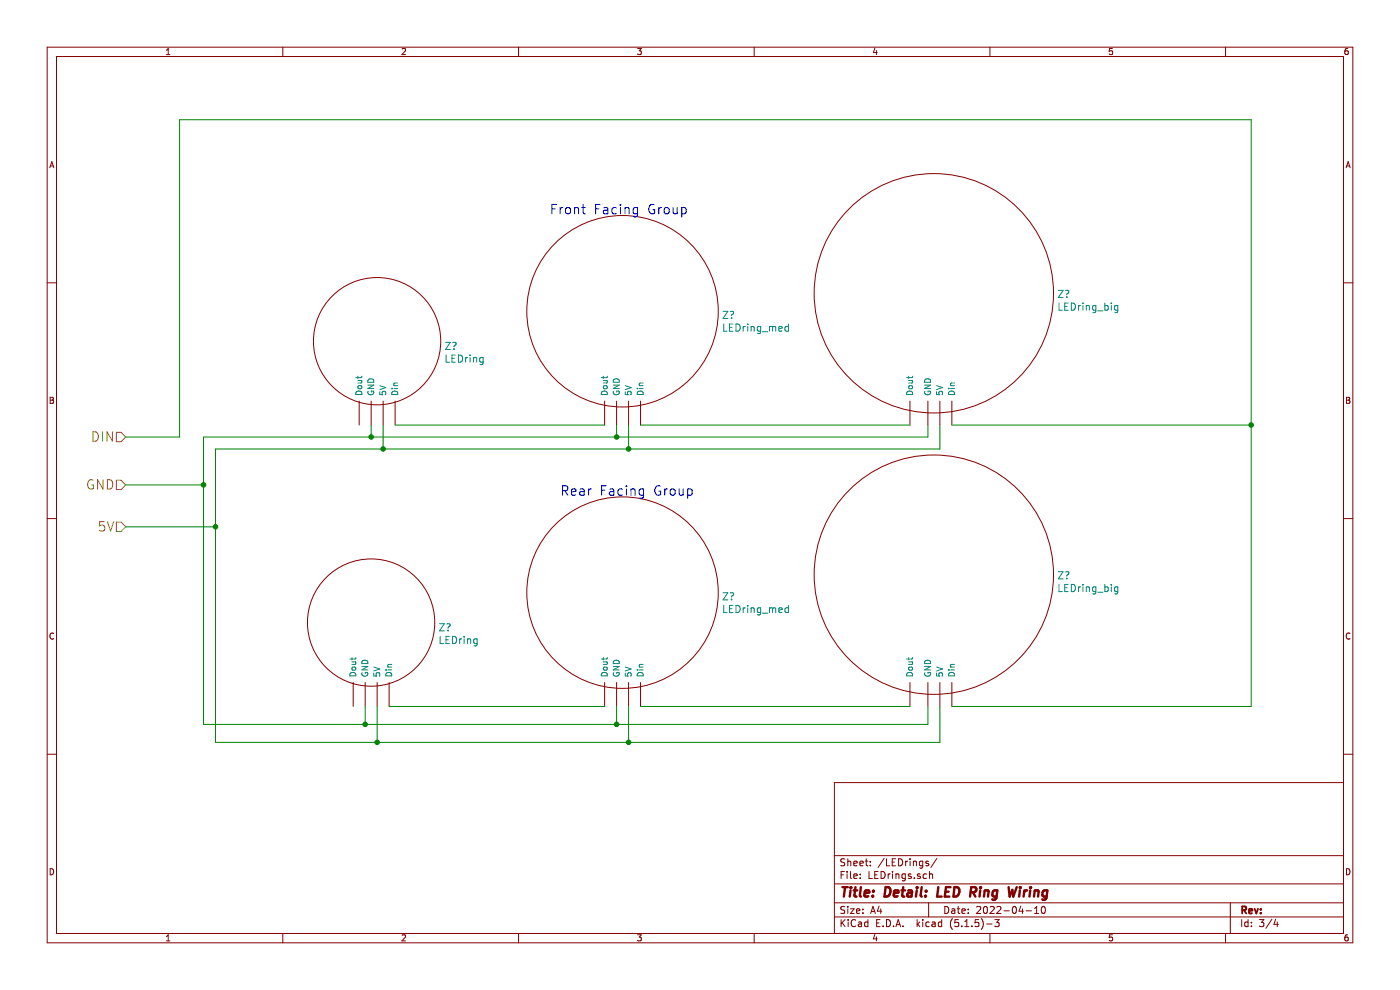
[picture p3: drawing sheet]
EESchema Schematic File Version 4
EELAYER 30 0
EELAYER END
$Descr A4 11693 8268
encoding utf-8
Sheet 3 4
Title "Detail: LED Ring Wiring"
Date "2022-04-10"
Rev ""
Comp ""
Comment1 ""
Comment2 ""
Comment3 ""
Comment4 ""
$EndDescr
$Comp
L mdoLibrary:LEDring Z?
U 1 1
P 3150 2850
F 0 "Z?" H 3710 2811 60  0000 L CNN
F 1 "LEDring" H 3710 2705 60  0000 L CNN
F 2 "" H 3150 3000 60  0001 C CNN
F 3 "" H 3150 3000 60  0001 C CNN
	1    3150 2850
	1    0    0    -1  
$EndComp
$Comp
L mdoLibrary:LEDring Z?
U 1 1
P 3100 5200
F 0 "Z?" H 3660 5161 60  0000 L CNN
F 1 "LEDring" H 3660 5055 60  0000 L CNN
F 2 "" H 3100 5350 60  0001 C CNN
F 3 "" H 3100 5350 60  0001 C CNN
	1    3100 5200
	1    0    0    -1  
$EndComp
$Comp
L mdoLibrary:LEDring_med Z?
U 1 1
P 5200 2600
F 0 "Z?" H 6028 2570 60  0000 L CNN
F 1 "LEDring_med" H 6028 2464 60  0000 L CNN
F 2 "" H 5200 2750 60  0001 C CNN
F 3 "" H 5200 2750 60  0001 C CNN
	1    5200 2600
	1    0    0    -1  
$EndComp
$Comp
L mdoLibrary:LEDring_big Z?
U 1 1
P 7800 2450
F 0 "Z?" H 8828 2445 60  0000 L CNN
F 1 "LEDring_big" H 8828 2339 60  0000 L CNN
F 2 "" H 7800 2600 60  0001 C CNN
F 3 "" H 7800 2600 60  0001 C CNN
	1    7800 2450
	1    0    0    -1  
$EndComp
$Comp
L mdoLibrary:LEDring_med Z?
U 1 1
P 5200 4950
F 0 "Z?" H 6028 4920 60  0000 L CNN
F 1 "LEDring_med" H 6028 4814 60  0000 L CNN
F 2 "" H 5200 5100 60  0001 C CNN
F 3 "" H 5200 5100 60  0001 C CNN
	1    5200 4950
	1    0    0    -1  
$EndComp
$Comp
L mdoLibrary:LEDring_big Z?
U 1 1
P 7800 4800
F 0 "Z?" H 8828 4795 60  0000 L CNN
F 1 "LEDring_big" H 8828 4689 60  0000 L CNN
F 2 "" H 7800 4950 60  0001 C CNN
F 3 "" H 7800 4950 60  0001 C CNN
	1    7800 4800
	1    0    0    -1  
$EndComp
Text Notes 5750 1800 2    79   ~ 0
Front Facing Group
Text Notes 5800 4150 2    79   ~ 0
Rear Facing Group
Text HLabel 1050 3650 0    79   Input ~ 0
DIN
Text HLabel 1050 4400 0    79   Input ~ 0
5V
Text HLabel 1050 4050 0    79   Input ~ 0
GND
Wire Wire Line
	1050 3650 1500 3650
Wire Wire Line
	1500 3650 1500 1000
Wire Wire Line
	1500 1000 10450 1000
Wire Wire Line
	10450 1000 10450 3550
Wire Wire Line
	10450 3550 7950 3550
Wire Wire Line
	7600 3550 5350 3550
Wire Wire Line
	5050 3550 3300 3550
Wire Wire Line
	7950 5900 10450 5900
Wire Wire Line
	10450 5900 10450 3550
Connection ~ 10450 3550
Wire Wire Line
	7600 5900 5350 5900
Wire Wire Line
	5050 5900 3250 5900
Wire Wire Line
	1700 4050 1050 4050
Wire Wire Line
	3100 3550 3100 3650
Wire Wire Line
	3100 3650 1700 3650
Wire Wire Line
	1700 3650 1700 4050
Wire Wire Line
	3100 3650 5150 3650
Wire Wire Line
	5150 3650 5150 3550
Connection ~ 3100 3650
Wire Wire Line
	5150 3650 7750 3650
Wire Wire Line
	7750 3650 7750 3550
Connection ~ 5150 3650
Wire Wire Line
	7850 3550 7850 3750
Wire Wire Line
	7850 3750 5250 3750
Wire Wire Line
	1800 3750 1800 4400
Wire Wire Line
	1800 4400 1050 4400
Wire Wire Line
	3200 3550 3200 3750
Connection ~ 3200 3750
Wire Wire Line
	3200 3750 1800 3750
Wire Wire Line
	5250 3550 5250 3750
Connection ~ 5250 3750
Wire Wire Line
	5250 3750 3200 3750
Wire Wire Line
	3050 5900 3050 6050
Wire Wire Line
	3050 6050 1700 6050
Wire Wire Line
	1700 6050 1700 4050
Connection ~ 1700 4050
Wire Wire Line
	3050 6050 5150 6050
Wire Wire Line
	5150 6050 5150 5900
Connection ~ 3050 6050
Wire Wire Line
	5150 6050 7750 6050
Wire Wire Line
	7750 6050 7750 5900
Connection ~ 5150 6050
Wire Wire Line
	3150 5900 3150 6200
Wire Wire Line
	3150 6200 1800 6200
Wire Wire Line
	1800 6200 1800 4400
Connection ~ 1800 4400
Wire Wire Line
	5250 5900 5250 6200
Wire Wire Line
	5250 6200 3150 6200
Connection ~ 3150 6200
Wire Wire Line
	7850 5900 7850 6200
Wire Wire Line
	7850 6200 5250 6200
Connection ~ 5250 6200
$EndSCHEMATC
